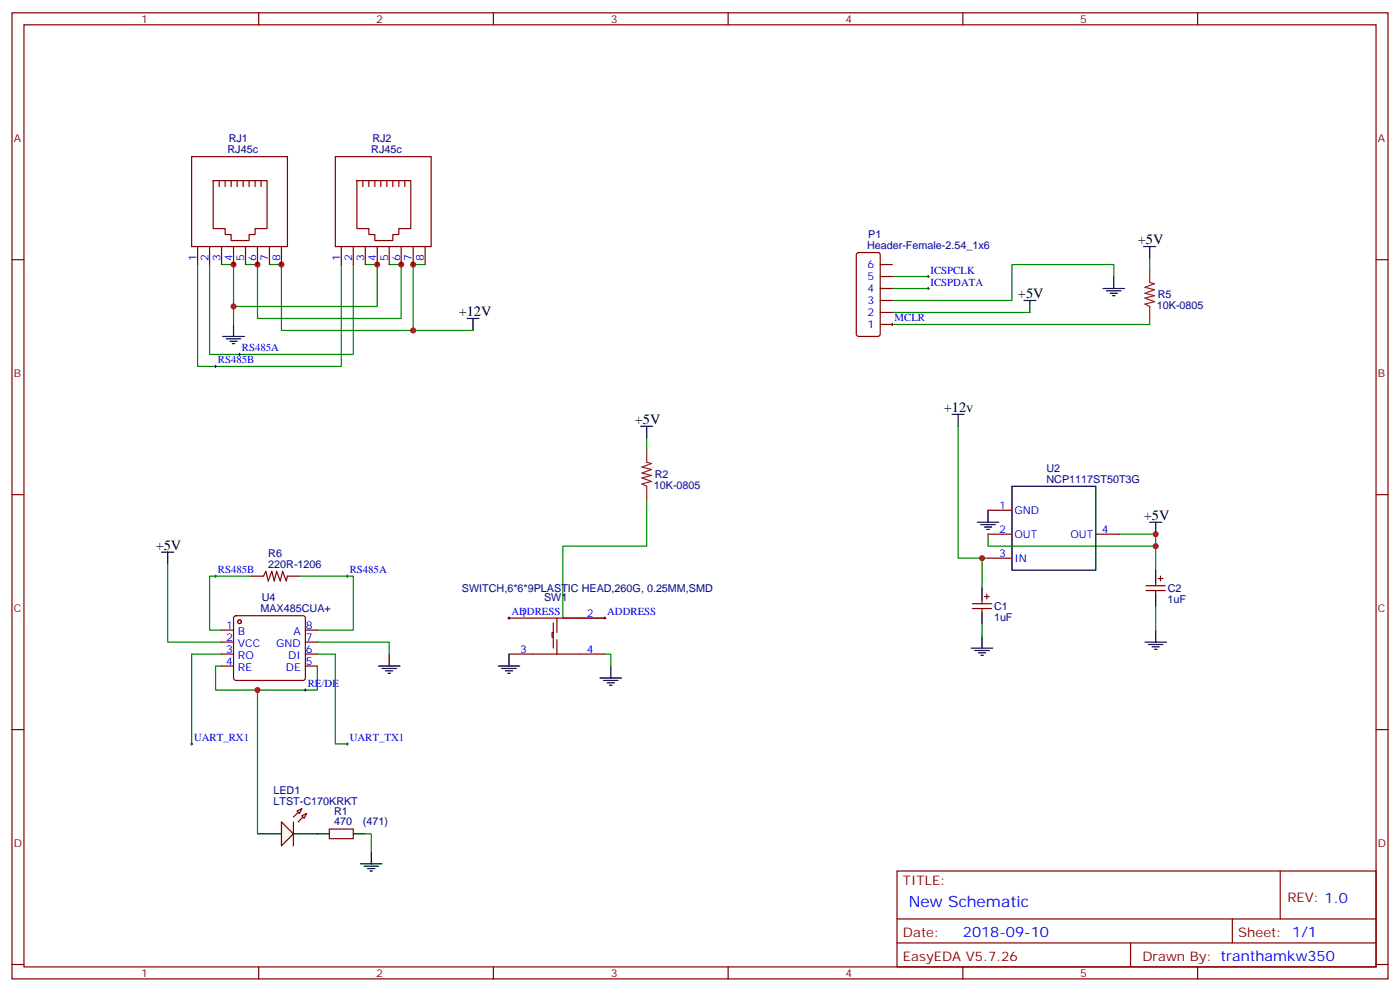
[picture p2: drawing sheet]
<svg xmlns="http://www.w3.org/2000/svg" width="412mm" height="292mm" viewBox="0 0 412 292" stroke-linecap="round" stroke-linejoin="round" font-family="sans-serif">
<g fill="none" stroke="#870000" stroke-width=".35">
<path d="M3.5 3.8h405.4v284.3h-405.4zM7.1 7.3h398.2v277.3h-398.2zM76.2 3.8v3.5M145.3 3.8v3.5M214.5 3.8v3.5M283.6 3.8v3.5M352.8 3.8v3.5M3.5 76.4h3.6M405.3 76.4h3.6M3.5 145.6h3.6M405.3 145.6h3.6M3.5 214.7h3.6"/>
<path d="M405.3 214.7h3.6M264.2 256.4h141.1v28.2h-141.1zM377.1 256.4v14.1M264.2 270.5h141.1M264.2 277.5h141.1M333 277.5v7.1M363 270.5v7M3.5 283.9h3.6M76.2 284.6v3.5M145.3 284.6v3.5M214.5 284.6v3.5M283.6 284.6v3.5"/>
<path d="M352.8 284.6v3.5M405.3 283.9h3.6"/>
</g>
<g fill="none" stroke="#000" stroke-width=".35">
<path d="M336.9 72.6h3.5M338.7 72.6v3.5M65.6 99h6.4M66.7 99.7h4.2M68.8 95.5v3.5M137.6 93.7h3.5M139.3 93.7v3.6M301.6 88.4h3.6M303.4 88.4v3.6M324.9 84.9h6.4M326 85.6h4.2M327 86.3h2.1"/>
<path d="M327.7 87h.7M328.1 81.4v3.5M67.7 100.4h2.1M68.4 101.1h.7M188.7 125.5h3.6M190.5 125.5v3.5M280.5 122h3.5M282.2 122v3.5M287.9 153.7h6.3M288.9 154.4h4.3M290 155.1h2.1M290.7 155.8h.7"/>
<path d="M291 150.2v3.5M338.7 153.7h3.5M340.4 153.7v3.5M47.6 162.5h3.6M49.4 162.5v3.6M111.5 196h6.3M112.5 196.7h4.3M113.6 197.4h2.1M114.3 198.2h.7M114.7 192.5v3.5M146.8 196h6.3M147.8 196.7h4.2"/>
<path d="M148.9 197.4h2.1M149.6 198.2h.7M149.9 192.5v3.5M176.7 199.6h6.4M179.9 196v3.6M286.1 190.7h6.4M287.2 191.5h4.2M288.2 192.2h2.1M288.9 192.9h.7M289.3 187.2v3.5M337.3 189h6.3M338.3 189.7h4.2"/>
<path d="M339.4 190.4h2.1M340.1 191.1h.7M340.4 185.5v3.5M177.8 200.3h4.2M178.9 201h2.1M179.6 201.7h.7M106.2 254.2h6.3M107.2 255h4.3M108.3 255.7h2.1M109 256.4h.7M109.4 250.7v3.5"/>
</g>
<g fill="none" stroke="#008700" stroke-width=".35">
<path d="M58.2 77.9v29.9h42.3v-29.9M61.7 77.9v26.4h42.4v-26.4M65.3 77.9h3.5v12.3h42.3v-12.3h-3.5M72.3 77.9h3.5v15.8h42.4v-15.8h-3.5M79.4 77.9h3.5v19.4h38.8v-19.4h3.5M338.7 76.1v3.5M68.8 90.2v5.3M121.7 97.3h17.6M262.8 92h40.6M262.8 81.4h10.6M262.8 84.9h10.6M328.1 81.4v-3.5h-30v10.5h-35.3"/>
<path d="M338.7 93.7v1.8h-75.9M190.5 129v3.5M282.2 125.5v38.8h8.8M190.5 146.6v14.2h-24.7v21.1h12.4M291 157.2v3.6h49.4v-3.6h-10.6M49.4 166.1v22.9h15.9M74.1 169.6h-12.4v15.9h3.6M88.2 169.6h15.9v15.9h-10.6M289.3 164.3v8.8M340.4 160.8v7M340.4 178.4v7.1M65.3 196h-1.8v7.1h30v-7.1"/>
<path d="M65.3 192.5h-8.9v26.5M93.5 189h21.2v3.5M93.5 192.5h5.3v26.5h3.5M178.2 192.5h1.7v3.5M289.3 183.7v3.5M75.8 203.1v42.3M107.6 245.4h1.8v5.3"/>
</g>
<g fill="none" stroke="#000" stroke-width=".29">
<path d="M262.5 95.5h.7M262.8 95.1v.7M273 84.9h.8M273 81.4h.8M273.4 81v.7M273.4 84.6v.7M63.1 107.8h.8M63.5 107.5v.7M70.2 104.3h.7M70.6 104v.7M63.1 169.6h.8M63.5 169.2v.7"/>
<path d="M102 169.6h.7M102.3 169.2v.7M149.6 181.9h.7M149.9 181.6v.7M177.8 181.9h.7M178.2 181.6v.7M56.1 219h.7M56.4 218.6v.7M89.6 203.1h.7M90 202.7v.7M102 219h.7M102.3 218.6v.7"/>
</g>
<g fill="#c00">
<circle cx="68.8" cy="77.9" r=".88"/>
<circle cx="111.1" cy="77.9" r=".88"/>
<circle cx="118.2" cy="77.9" r=".88"/>
<circle cx="75.8" cy="77.9" r=".88"/>
<circle cx="82.9" cy="77.9" r=".88"/>
<circle cx="121.7" cy="77.9" r=".88"/>
<circle cx="340.4" cy="160.8" r=".88"/>
<circle cx="340.4" cy="157.2" r=".88"/>
<circle cx="289.3" cy="164.3" r=".88"/>
<circle cx="68.8" cy="90.2" r=".88"/>
<circle cx="121.7" cy="97.3" r=".88"/>
<circle cx="75.8" cy="203.1" r=".88"/>
</g>
<g fill="none" stroke="#870000" stroke-width=".35">
<path d="M56.4 46.1h28.3v26.5h-28.3zM62.8 53.2h15.9v14.1h-3.6v1.7h-1.7v1.8h-5.3v-1.8h-1.8v-1.7h-3.5zM64.6 53.2v1.7M66.3 53.2v1.7M68.1 53.2v1.7M69.8 53.2v1.7M71.6 53.2v1.7M73.4 53.2v1.7M75.1 53.2v1.7M76.9 53.2v1.7M98.8 46.1h28.2v26.5h-28.2zM105.1 53.2h15.9v14.1h-3.5v1.7h-1.8v1.8h-5.3v-1.8h-1.7v-1.7h-3.6z"/>
<path d="M106.9 53.2v1.7M108.7 53.2v1.7M110.4 53.2v1.7M112.2 53.2v1.7M113.9 53.2v1.7M115.7 53.2v1.7M117.5 53.2v1.7M119.2 53.2v1.7M58.2 72.6v5.3M61.7 72.6v5.3M65.3 72.6v5.3M68.8 72.6v5.3"/>
<path d="M72.3 72.6v5.3M75.8 72.6v5.3M79.4 72.6v5.3M82.9 72.6v5.3M100.5 72.6v5.3M104.1 72.6v5.3M107.6 72.6v5.3M111.1 72.6v5.3M114.7 72.6v5.3M118.2 72.6v5.3M121.7 72.6v5.3M125.2 72.6v5.3"/>
<path d="M252.5 74.5l.4-.2h5.7l.6 .5 .1 23.5-.5 .7h-5.9l-.6-.4-.1-23.6zM259.3 77.9h3.5M259.3 95.5h3.5M259.3 92h3.5M259.3 88.4h3.5M259.3 84.9h3.5M259.3 81.4h3.5M291 150.2h7.1M291 157.2h7.1M322.8 157.2h7M286.5 177.7h5.6M286.5 179.1h5.6"/>
<path d="M289.3 176.6v1.1M289.3 179.1v1.1M290 175.6h1.4M290.7 174.9v1.4M291 164.3h7.1M149.9 181.9h28.3M149.9 192.5h28.3M163 186.2h-.4v1.4h.4M163 183.3v7.4M164 181.9v4.3M164 188.3v4.2"/>
</g>
<path d="M298.1 143.1h24.7v24.7h-24.7zM289.3 173.1v3.5M289.3 180.2v3.5" fill="none" stroke="#000" stroke-width=".35"/>
<path d="M190.5 132.5v3.6l1.4 .3-2.8 1.1 2.8 .7-2.8 1 2.8 .7-2.8 .8 2.8 1-2.8 .7 1.4 .7v3.5" fill="none" stroke="#8c2424" stroke-width=".35"/>
<circle cx="70.6" cy="183" r=".53" fill="#fff" stroke="#870000" stroke-width=".35"/>
<path d="M69 181.4l.5-.2h19.8l.5 .2 .2 .5v17.7l-.3 .5-.4 .2h-19.8l-.5-.3-.2-.4v-17.7z" fill="none" stroke="#870000" stroke-width=".35"/>
<circle cx="70.6" cy="183" r=".53" fill="#fff" stroke="#870000" stroke-width=".35"/>
<g fill="none" stroke="#870000" stroke-width=".35">
<path d="M74.1 169.6h3.5l.7-1.4 .7 2.8 1.1-2.8 .7 2.8 .7-2.8 1 2.8 .8-2.8 1 2.8 .4-1.4h3.5M337.6 172.4h5.7M337.6 173.8h5.7M340.4 171.3v1.1M340.4 173.8v1.1M341.1 170.3h1.4M341.8 169.6v1.4M65.3 185.5h3.5M65.3 189h3.5M65.3 192.5h3.5M65.3 196h3.5M90 185.5h3.5"/>
<path d="M90 189h3.5M90 192.5h3.5M90 196h3.5"/>
</g>
<path d="M340.4 167.8v3.5M340.4 174.9v3.5M75.8 245.4h7.1M86.4 245.4h7.1" fill="none" stroke="#000" stroke-width=".35"/>
<path d="M82.9 241.9l3.5 3.5-3.5 3.6z" fill="#f0f0f0" stroke="#870000" stroke-width=".35"/>
<path d="M88.9 238l-2.5 2.5M90.3 239.4l-2.5 2.5" fill="none" stroke="#870000" stroke-width=".35"/>
<g fill="#f0f0f0" stroke="#870000" stroke-width=".35">
<path d="M88.9 240.1l1.4-.7-.7 1.4z"/>
<path d="M87.5 238.7l1.4-.7-.7 1.4z"/>
</g>
<path d="M86.4 241.9v7.1M97 244h7.1v2.8h-7.1z" fill="none" stroke="#870000" stroke-width=".35"/>
<path d="M93.5 245.4h3.5M104.1 245.4h3.5" fill="none" stroke="#000" stroke-width=".35"/>
<path d="M338.7 79.6v3.5l1.4 .4-2.8 1.1 2.8 .7-2.8 1 2.8 .7-2.8 .7 2.8 1.1-2.8 .7 1.4 .7v3.5" fill="none" stroke="#8c2424" stroke-width=".35"/>
<text font-size="4.6" fill="#00f" x="267.8" y="266.9">New Schematic</text>
<g font-size="4.2">
<text x="335.1" y="71.9">+5V</text>
<text x="299.9" y="87.7">+5V</text>
<text x="135.1" y="93">+12V</text>
<text x="187" y="124.8">+5V</text>
<text x="278" y="121.2">+12v</text>
<text x="336.9" y="153">+5V</text>
<text x="45.9" y="161.8">+5V</text>
</g>
<text font-size="4.2" fill="#00f" x="283.6" y="275.8">2018-09-10</text>
<g font-size="3.9" fill="#800">
<text x="266" y="260.6">TITLE:</text>
<text x="379.2" y="265.5">REV: 1.0</text>
<text x="266" y="275.8">Date:</text>
<text x="364.8" y="275.8">Sheet: 1/1</text>
<text x="266" y="282.8">EasyEDA V5.7.26</text>
<text x="336.5" y="282.8">Drawn By: tranthamkw350</text>
</g>
<g font-size="3.2" fill="#800">
<text x="41.6" y="6.8">1</text>
<text x="110.8" y="6.8">2</text>
<text x="179.9" y="6.8">3</text>
<text x="249.1" y="6.8">4</text>
<text x="318.2" y="6.8">5</text>
<text x="4.1" y="41.9">A</text>
<text x="405.9" y="41.9">A</text>
<text x="4.1" y="111">B</text>
<text x="405.9" y="111">B</text>
<text x="4.1" y="180.2">C</text>
<text x="405.9" y="180.2">C</text>
<text x="4.1" y="249.3">D</text>
<text x="405.9" y="249.3">D</text>
<text x="41.6" y="287.6">1</text>
<text x="110.8" y="287.6">2</text>
<text x="179.9" y="287.6">3</text>
<text x="249.1" y="287.6">4</text>
<text x="318.2" y="287.6">5</text>
</g>
<g font-size="3.2" fill="#000080">
<text x="67.4" y="41.9">RJ1</text>
<text x="109.7" y="41.9">RJ2</text>
<text x="67" y="45">RJ45c</text>
<text x="109.4" y="45">RJ45c</text>
<text x="255.8" y="70.1">P1</text>
<text x="255.4" y="73.3">Header-Female-2.54_1x6</text>
<text x="341" y="87.8">R5</text>
<text x="340.8" y="91">10K-0805</text>
<text x="192.6" y="144">10K-0805</text>
<text x="192.9" y="140.7">R2</text>
<text x="308.3" y="142.1">NCP1117ST50T3G</text>
<text x="308.3" y="139">U2</text>
<text x="79" y="167.1">220R-1206</text>
<text x="79" y="163.9">R6</text>
<text x="77.1" y="177">U4</text>
<text x="136.1" y="174.4">SWITCH,6*6*9PLASTIC HEAD,260G, 0.25MM,SMD</text>
<text x="160.3" y="176.9">SW1</text>
<text x="292.8" y="179.5">C1</text>
<text x="344" y="177.4">1uF</text>
<text x="344" y="174.2">C2</text>
<text x="76.7" y="180.2">MAX485CUA+</text>
<text x="292.8" y="182.7">1uF</text>
<text x="80.6" y="233.7">LED1</text>
<text x="80.5" y="237">LTST-C170KRKT</text>
<text x="98.4" y="239.7">R1</text>
<text x="98.4" y="243">470</text>
<text x="106.9" y="243">(471)</text>
</g>
<g font-size="3.2" fill="#00f">
<text x="57.9" y="76.7" transform="rotate(-90 57.9 76.7)">1</text>
<text x="61.4" y="76.7" transform="rotate(-90 61.4 76.7)">2</text>
<text x="64.9" y="76.7" transform="rotate(-90 64.9 76.7)">3</text>
<text x="68.4" y="76.7" transform="rotate(-90 68.4 76.7)">4</text>
<text x="72" y="76.7" transform="rotate(-90 72 76.7)">5</text>
<text x="75.5" y="76.7" transform="rotate(-90 75.5 76.7)">6</text>
<text x="79" y="76.7" transform="rotate(-90 79 76.7)">7</text>
<text x="82.5" y="76.7" transform="rotate(-90 82.5 76.7)">8</text>
<text x="100.2" y="76.7" transform="rotate(-90 100.2 76.7)">1</text>
<text x="103.7" y="76.7" transform="rotate(-90 103.7 76.7)">2</text>
<text x="107.2" y="76.7" transform="rotate(-90 107.2 76.7)">3</text>
<text x="110.8" y="76.7" transform="rotate(-90 110.8 76.7)">4</text>
<text x="114.3" y="76.7" transform="rotate(-90 114.3 76.7)">5</text>
<text x="117.8" y="76.7" transform="rotate(-90 117.8 76.7)">6</text>
<text x="121.4" y="76.7" transform="rotate(-90 121.4 76.7)">7</text>
<text x="124.9" y="76.7" transform="rotate(-90 124.9 76.7)">8</text>
<text x="255.5" y="82.4">5</text>
<text x="255.5" y="78.9">6</text>
<text x="274.1" y="80.5">ICSPCLK</text>
<text x="255.5" y="89.5">3</text>
<text x="255.5" y="86">4</text>
<text x="274.1" y="84">ICSPDATA</text>
<text x="255.5" y="93">2</text>
<text x="263.5" y="94.6">MCLR</text>
<text x="255.5" y="96.6">1</text>
<text x="64.2" y="107">RS485B</text>
<text x="71.3" y="103.4">RS485A</text>
<text x="294.3" y="149.8">1</text>
<text x="298.8" y="151.2">GND</text>
<text x="294.3" y="156.9">2</text>
<text x="298.8" y="158.3">OUT</text>
<text x="315.3" y="158.3">OUT</text>
<text x="324.6" y="156.9">4</text>
<text x="294.3" y="163.9">3</text>
<text x="298.8" y="165.3">IN</text>
<text x="64.2" y="168.7">RS485B</text>
<text x="103" y="168.7">RS485A</text>
<text x="66.6" y="185.1">1</text>
<text x="90.1" y="185.1">8</text>
<text x="150.6" y="181">ADDRESS</text>
<text x="153.2" y="181.6">1</text>
<text x="172.9" y="181.6">2</text>
<text x="178.9" y="181">ADDRESS</text>
<text x="66.6" y="188.6">2</text>
<text x="70.1" y="186.9">B</text>
<text x="70.1" y="190.4">VCC</text>
<text x="81.4" y="190.4">GND</text>
<text x="86.5" y="186.9">A</text>
<text x="90.1" y="188.6">7</text>
<text x="66.6" y="192.2">3</text>
<text x="66.6" y="195.7">4</text>
<text x="70.1" y="193.9">RO</text>
<text x="70.1" y="197.4">RE</text>
<text x="84.2" y="197.4">DE</text>
<text x="84.9" y="193.9">DI</text>
<text x="90.1" y="195.7">5</text>
<text x="90.1" y="192.2">6</text>
<text x="153.2" y="192.2">3</text>
<text x="172.9" y="192.2">4</text>
<text x="90.7" y="202.2">RE/DE</text>
<text x="57.1" y="218.1">UART_RX1</text>
<text x="103" y="218.1">UART_TX1</text>
</g>
</svg>
